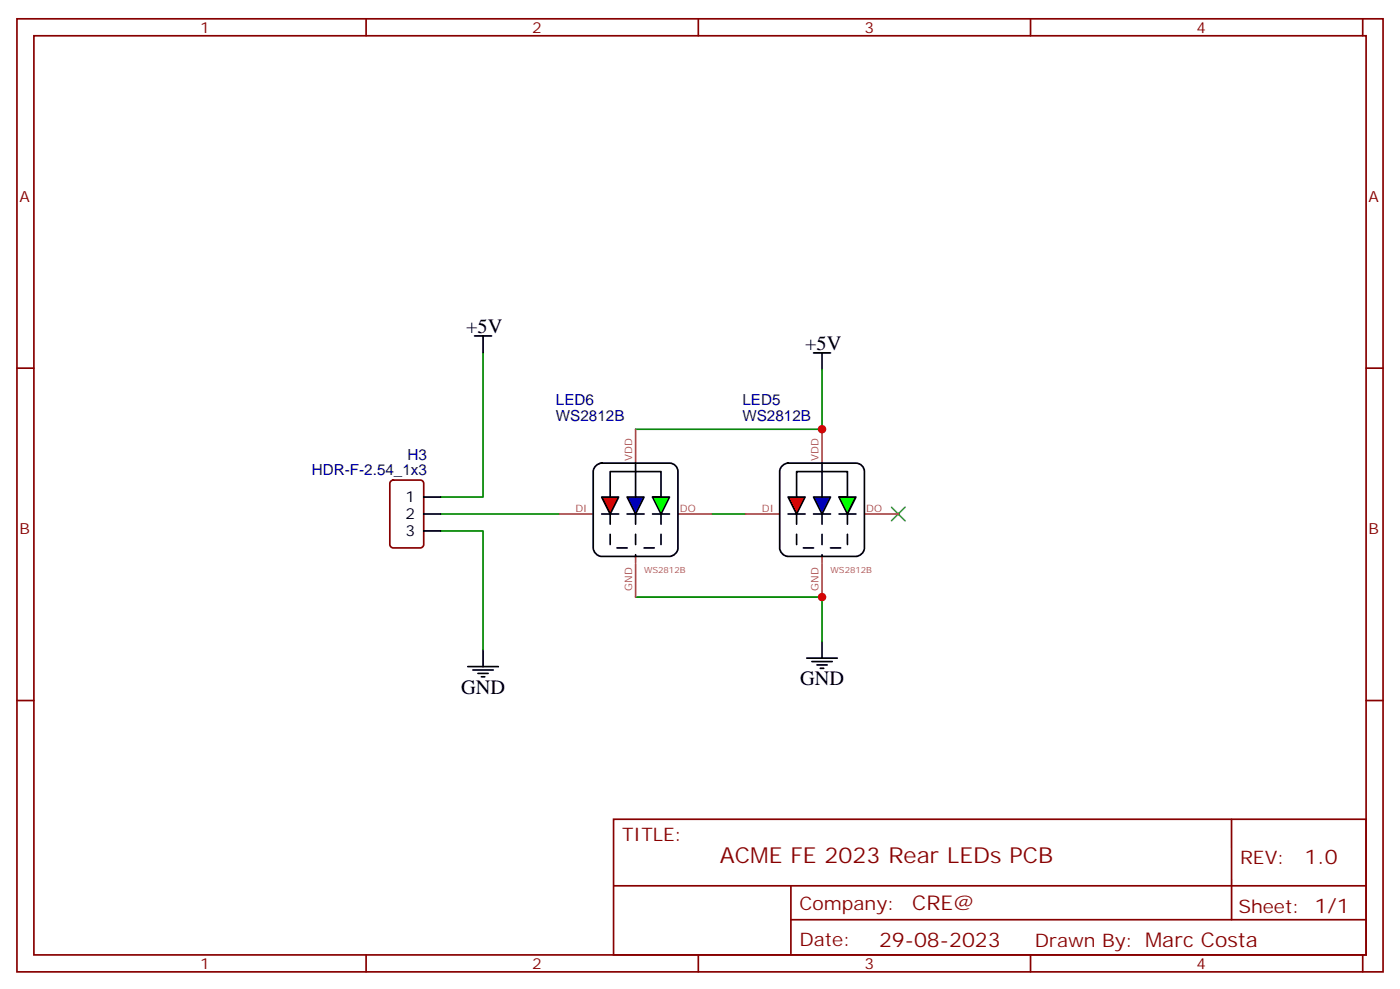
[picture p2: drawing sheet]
<svg xmlns="http://www.w3.org/2000/svg" width="291mm" height="206mm" viewBox="0 0 291 206" stroke-linecap="round" stroke-linejoin="round" font-family="sans-serif">
<g fill="none" stroke="#870000" stroke-width=".35">
<path d="M3.5 3.9h284.4v198.3h-284.4zM7.1 7.4h277.2v191.2h-277.2zM76.2 3.9v3.5M145.3 3.9v3.5M214.5 3.9v3.5M283.6 3.9v3.5M3.5 76.6h3.6M284.3 76.6h3.6M3.5 145.7h3.6M284.3 145.7h3.6M127.7 170.4h156.6v28.2h-156.6zM256.3 170.5v20.8"/>
<path d="M76.2 198.6v3.6M127.7 184.3h156.5M145.3 198.6v3.6M164.6 191.3h119.6M164.6 184.3v14.1M214.5 198.6v3.6M283.6 198.6v3.6"/>
</g>
<g fill="none" stroke="#000" stroke-width=".35">
<path d="M98.8 69.9h3.5M100.5 69.9v3.5M169.3 73.4h3.6M171.1 73.4v3.5M162.9 96.9l.7-.5 .4-.1h14.2a1.76 1.76 0 0 1 1.7 1.8v15.9a1.89 1.89 0 0 1-1.7 1.7h-14.2a1.89 1.89 0 0 1-1.7-1.7v-15.9l.1-.5zM97.4 138.7h6.3M98.4 139.4h4.3M100.5 135.1v3.6M167.9 136.9h6.4M169 137.6h4.2M170 138.3h2.2M170.7 139h.7"/>
<path d="M171.1 133.4v3.5M99.5 140.1h2.1M100.2 140.8h.7"/>
</g>
<path d="M100.5 73.4v30h-8.8M171.1 76.9v12.4h-38.8M91.7 110.5h8.8v24.6M91.7 106.9h24.7M148.2 106.9h7M132.3 124.2h38.8v9.2" fill="none" stroke="#008700" stroke-width=".35"/>
<path d="M185.6 105.5l2.8 2.8M188.4 105.5l-2.8 2.8" fill="none" stroke="#3c3" stroke-width=".35"/>
<path d="M171.1 89.3v6.9M155.2 106.9h7M171.1 115.6v1.4M171.1 117.3v6.9M180 106.9h7" fill="none" stroke="#a64a4a" stroke-width=".35"/>
<path d="M164 103.4h3.6l-1.8 3.5z" fill="#f00" stroke="#000" stroke-width=".35"/>
<path d="M164 106.9h3.6M169.3 106.9h3.6" fill="none" stroke="#000" stroke-width=".35"/>
<path d="M169.3 103.4h3.6l-1.8 3.5z" fill="#00f" stroke="#000" stroke-width=".35"/>
<path d="M174.6 106.9h3.6" fill="none" stroke="#000" stroke-width=".35"/>
<path d="M174.6 103.4h3.6l-1.8 3.5z" fill="#0f0" stroke="#000" stroke-width=".35"/>
<path d="M124.1 96.9l.7-.5 .4-.1h14.1a1.76 1.76 0 0 1 1.8 1.8v15.9a1.89 1.89 0 0 1-1.8 1.7h-14.1a1.89 1.89 0 0 1-1.7-1.7v-15.9v-.5zM171.1 96.3v7.1M165.8 103.4v-5.3h10.6v5.3h-1.8" fill="none" stroke="#000" stroke-width=".35"/>
<path d="M165.8 106.9v7.1h5.3M171.1 106.9v8.8M176.4 106.9v7.1h-5.3" fill="none" stroke="#000" stroke-width=".35" stroke-dasharray="2.1 2.1"/>
<path d="M132.3 89.3v6.9M116.4 106.9h7M132.3 115.6v1.4M132.3 117.3v6.9M141.2 106.9h7" fill="none" stroke="#a64a4a" stroke-width=".35"/>
<path d="M125.2 103.4h3.6l-1.8 3.5z" fill="#f00" stroke="#000" stroke-width=".35"/>
<path d="M125.2 106.9h3.6M130.5 106.9h3.6" fill="none" stroke="#000" stroke-width=".35"/>
<path d="M130.5 103.4h3.6l-1.8 3.5z" fill="#00f" stroke="#000" stroke-width=".35"/>
<path d="M135.8 106.9h3.5" fill="none" stroke="#000" stroke-width=".35"/>
<path d="M135.8 103.4h3.5l-1.7 3.5z" fill="#0f0" stroke="#000" stroke-width=".35"/>
<path d="M132.3 96.3v7.1M88.2 110.5h3.5M88.2 103.4h3.5M88.2 106.9h3.5M127 103.4v-5.3h10.6v5.3h-1.8" fill="none" stroke="#000" stroke-width=".35"/>
<path d="M127 106.9v7.1h5.3M132.3 106.9v8.8M137.6 106.9v7.1h-5.3" fill="none" stroke="#000" stroke-width=".35" stroke-dasharray="2.1 2.1"/>
<path d="M81.4 100.1l.4-.2h5.7a.71 .71 0 0 1 .7 .7v12.7a.76 .76 0 0 1-.7 .7h-5.7a.76 .76 0 0 1-.7-.7v-12.7z" fill="none" stroke="#870000" stroke-width=".35"/>
<g fill="#c00">
<circle cx="171.1" cy="124.2" r=".88"/>
<circle cx="171.1" cy="89.3" r=".88"/>
</g>
<text font-size="4.6" fill="#800" x="149.8" y="179.5">ACME FE 2023 Rear LEDs PCB</text>
<g font-size="4.2">
<text x="97" y="69.2">+5V</text>
<text x="167.6" y="72.7">+5V</text>
<text x="166.5" y="142.6">GND</text>
<text x="96" y="144.3">GND</text>
</g>
<g font-size="4.2" fill="#800">
<text x="271.5" y="179.7">1.0</text>
<text x="189.9" y="189.3">CRE@</text>
<text x="183" y="197.1">29-08-2023</text>
</g>
<g font-size="3.9" fill="#800">
<text x="129.5" y="175">TITLE:</text>
<text x="258.1" y="179.7">REV:</text>
<text x="166.4" y="189.2">Company:</text>
<text x="257.7" y="189.8">Sheet: 1/1</text>
<text x="166.4" y="196.9">Date:</text>
<text x="215.4" y="197">Drawn By: Marc Costa</text>
</g>
<g font-size="3.2" fill="#800">
<text x="41.6" y="6.9">1</text>
<text x="110.8" y="6.9">2</text>
<text x="179.9" y="6.9">3</text>
<text x="249.1" y="6.9">4</text>
<text x="4.1" y="42">A</text>
<text x="284.9" y="42">A</text>
<text x="4.1" y="111.2">B</text>
<text x="284.9" y="111.2">B</text>
<text x="41.6" y="201.6">1</text>
<text x="110.8" y="201.6">2</text>
<text x="179.9" y="201.6">3</text>
<text x="249.1" y="201.6">4</text>
</g>
<g font-size="3.2" fill="#000080">
<text x="115.7" y="87.5">WS2812B</text>
<text x="115.7" y="84.3">LED6</text>
<text x="154.5" y="87.5">WS2812B</text>
<text x="154.5" y="84.3">LED5</text>
<text x="84.8" y="95.7">H3</text>
<text x="64.9" y="98.8">HDR-F-2.54_1x3</text>
</g>
<g font-size="3.2">
<text x="84.4" y="104.5">1</text>
<text x="84.4" y="108">2</text>
<text x="84.4" y="111.5">3</text>
</g>
<g font-size="2.1" fill="#a54b4b">
<text x="131.6" y="95.8" transform="rotate(-90 131.6 95.8)">VDD</text>
<text x="170.4" y="95.8" transform="rotate(-90 170.4 95.8)">VDD</text>
<text x="119.8" y="106.4">DI</text>
<text x="141.5" y="106.4">DO</text>
<text x="158.6" y="106.4">DI</text>
<text x="180.3" y="106.4">DO</text>
<text x="131.6" y="122.9" transform="rotate(-90 131.6 122.9)">GND</text>
<text x="170.4" y="122.9" transform="rotate(-90 170.4 122.9)">GND</text>
</g>
<g font-size="1.8" fill="#a54b4b">
<text x="134.1" y="119.3">WS2812B</text>
<text x="172.9" y="119.3">WS2812B</text>
</g>
</svg>
